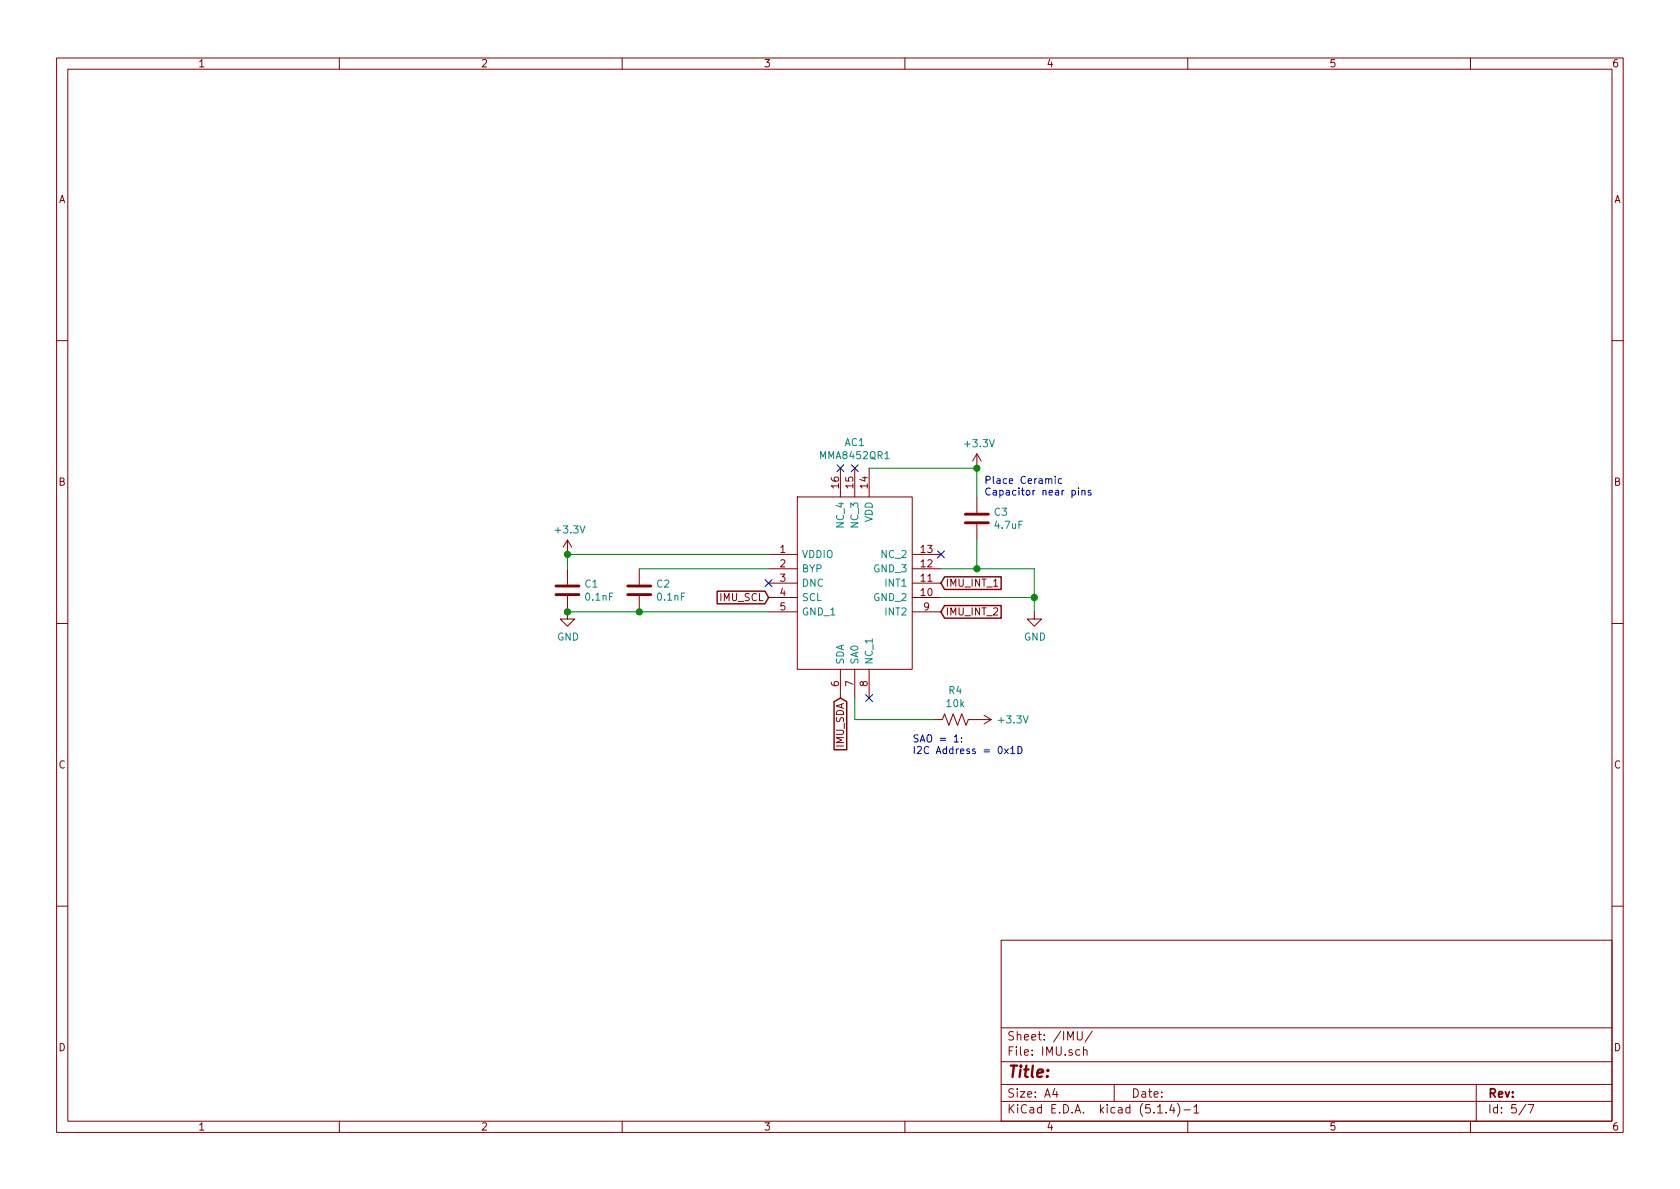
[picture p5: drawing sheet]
EESchema Schematic File Version 4
LIBS:remote_racing_pcb-cache
EELAYER 30 0
EELAYER END
$Descr A4 11693 8268
encoding utf-8
Sheet 5 7
Title ""
Date ""
Rev ""
Comp ""
Comment1 ""
Comment2 ""
Comment3 ""
Comment4 ""
$EndDescr
Text GLabel 5350 4150 0    50   Input ~ 0
IMU_SCL
Text GLabel 5850 4850 3    50   Input ~ 0
IMU_SDA
Wire Wire Line
	6550 3950 6800 3950
$Comp
L Device:C C3
U 1 1
P 6800 3600
F 0 "C3" H 6915 3646 50  0000 L CNN
F 1 "4.7uF" H 6915 3555 50  0000 L CNN
F 2 "Capacitors_SMD:C_0805" H 6838 3450 50  0001 C CNN
F 3 "~" H 6800 3600 50  0001 C CNN
	1    6800 3600
	1    0    0    -1  
$EndComp
Wire Wire Line
	6800 3250 6050 3250
Text Notes 6850 3450 0    50   ~ 0
Place Ceramic \nCapacitor near pins
Wire Wire Line
	6800 3250 6800 3450
Wire Wire Line
	6800 3750 6800 3950
$Comp
L Mouser_Components:MMA8452QR1 AC1
U 1 1
P 5350 3850
F 0 "AC1" H 5950 4631 50  0000 C CNN
F 1 "MMA8452QR1" H 5950 4540 50  0000 C CNN
F 2 "Mouser_Components:MMA8452QR1" H 6400 4250 50  0001 L CNN
F 3 "http://www.nxp.com/docs/en/data-sheet/MMA8452Q.pdf" H 6400 4150 50  0001 L CNN
F 4 "NXP - MMA8452QR1 - ACCELEROMETER, 1024/512/256COUNTS/G, QFN" H 6400 4050 50  0001 L CNN "Description"
F 5 "1" H 6400 3950 50  0001 L CNN "Height"
F 6 "841-MMA8452QR1" H 6400 3850 50  0001 L CNN "Mouser Part Number"
F 7 "https://www.mouser.co.uk/ProductDetail/NXP-Semiconductors/MMA8452QR1?qs=nf24X8JpkflP9lEXYucw7A%3D%3D" H 6400 3750 50  0001 L CNN "Mouser Price/Stock"
F 8 "NXP" H 6400 3650 50  0001 L CNN "Manufacturer_Name"
F 9 "MMA8452QR1" H 6400 3550 50  0001 L CNN "Manufacturer_Part_Number"
	1    5350 3850
	1    0    0    -1  
$EndComp
NoConn ~ 5850 3250
NoConn ~ 5950 3250
NoConn ~ 6050 4850
NoConn ~ 6550 3850
$Comp
L power:+3.3V #PWR0117
U 1 1
P 6800 3250
F 0 "#PWR0117" H 6800 3100 50  0001 C CNN
F 1 "+3.3V" H 6815 3423 50  0000 C CNN
F 2 "" H 6800 3250 50  0001 C CNN
F 3 "" H 6800 3250 50  0001 C CNN
	1    6800 3250
	1    0    0    -1  
$EndComp
Connection ~ 6800 3250
$Comp
L power:+3.3V #PWR0118
U 1 1
P 3950 3850
F 0 "#PWR0118" H 3950 3700 50  0001 C CNN
F 1 "+3.3V" H 3965 4023 50  0000 C CNN
F 2 "" H 3950 3850 50  0001 C CNN
F 3 "" H 3950 3850 50  0001 C CNN
	1    3950 3850
	1    0    0    -1  
$EndComp
NoConn ~ 5350 4050
$Comp
L Device:C C2
U 1 1
P 4450 4100
F 0 "C2" H 4565 4146 50  0000 L CNN
F 1 "0.1nF" H 4565 4055 50  0000 L CNN
F 2 "Capacitors_SMD:C_0805" H 4488 3950 50  0001 C CNN
F 3 "~" H 4450 4100 50  0001 C CNN
	1    4450 4100
	1    0    0    -1  
$EndComp
Wire Wire Line
	5350 3950 4450 3950
$Comp
L Device:C C1
U 1 1
P 3950 4100
F 0 "C1" H 4065 4146 50  0000 L CNN
F 1 "0.1nF" H 4065 4055 50  0000 L CNN
F 2 "Capacitors_SMD:C_0805" H 3988 3950 50  0001 C CNN
F 3 "~" H 3950 4100 50  0001 C CNN
	1    3950 4100
	1    0    0    -1  
$EndComp
Wire Wire Line
	5350 3850 3950 3850
Wire Wire Line
	3950 3850 3950 3950
Connection ~ 3950 3850
Wire Wire Line
	3950 4250 4450 4250
Wire Wire Line
	4450 4250 5350 4250
Connection ~ 4450 4250
$Comp
L power:GND #PWR0119
U 1 1
P 3950 4250
F 0 "#PWR0119" H 3950 4000 50  0001 C CNN
F 1 "GND" H 3955 4077 50  0000 C CNN
F 2 "" H 3950 4250 50  0001 C CNN
F 3 "" H 3950 4250 50  0001 C CNN
	1    3950 4250
	1    0    0    -1  
$EndComp
Connection ~ 3950 4250
$Comp
L power:GND #PWR0120
U 1 1
P 7200 4250
F 0 "#PWR0120" H 7200 4000 50  0001 C CNN
F 1 "GND" H 7205 4077 50  0000 C CNN
F 2 "" H 7200 4250 50  0001 C CNN
F 3 "" H 7200 4250 50  0001 C CNN
	1    7200 4250
	1    0    0    -1  
$EndComp
Wire Wire Line
	7200 4150 7200 4250
Wire Wire Line
	5950 4850 5950 5000
$Comp
L power:+3.3V #PWR0121
U 1 1
P 6800 5000
F 0 "#PWR0121" H 6800 4850 50  0001 C CNN
F 1 "+3.3V" V 6800 5250 50  0000 C CNN
F 2 "" H 6800 5000 50  0001 C CNN
F 3 "" H 6800 5000 50  0001 C CNN
	1    6800 5000
	0    1    1    0   
$EndComp
Wire Wire Line
	5950 5000 6500 5000
$Comp
L Device:R_US R4
U 1 1
P 6650 5000
F 0 "R4" V 6445 5000 50  0000 C CNN
F 1 "10k" V 6536 5000 50  0000 C CNN
F 2 "Resistors_SMD:R_0805" V 6690 4990 50  0001 C CNN
F 3 "~" H 6650 5000 50  0001 C CNN
	1    6650 5000
	0    1    1    0   
$EndComp
Text Notes 6350 5250 0    50   ~ 0
SAO = 1:\nI2C Address = 0x1D
Text GLabel 6550 4050 2    50   Input ~ 0
IMU_INT_1
Text GLabel 6550 4250 2    50   Input ~ 0
IMU_INT_2
Wire Wire Line
	6550 4150 7200 4150
Wire Wire Line
	6800 3950 7200 3950
Wire Wire Line
	7200 3950 7200 4150
Connection ~ 6800 3950
Connection ~ 7200 4150
$EndSCHEMATC
